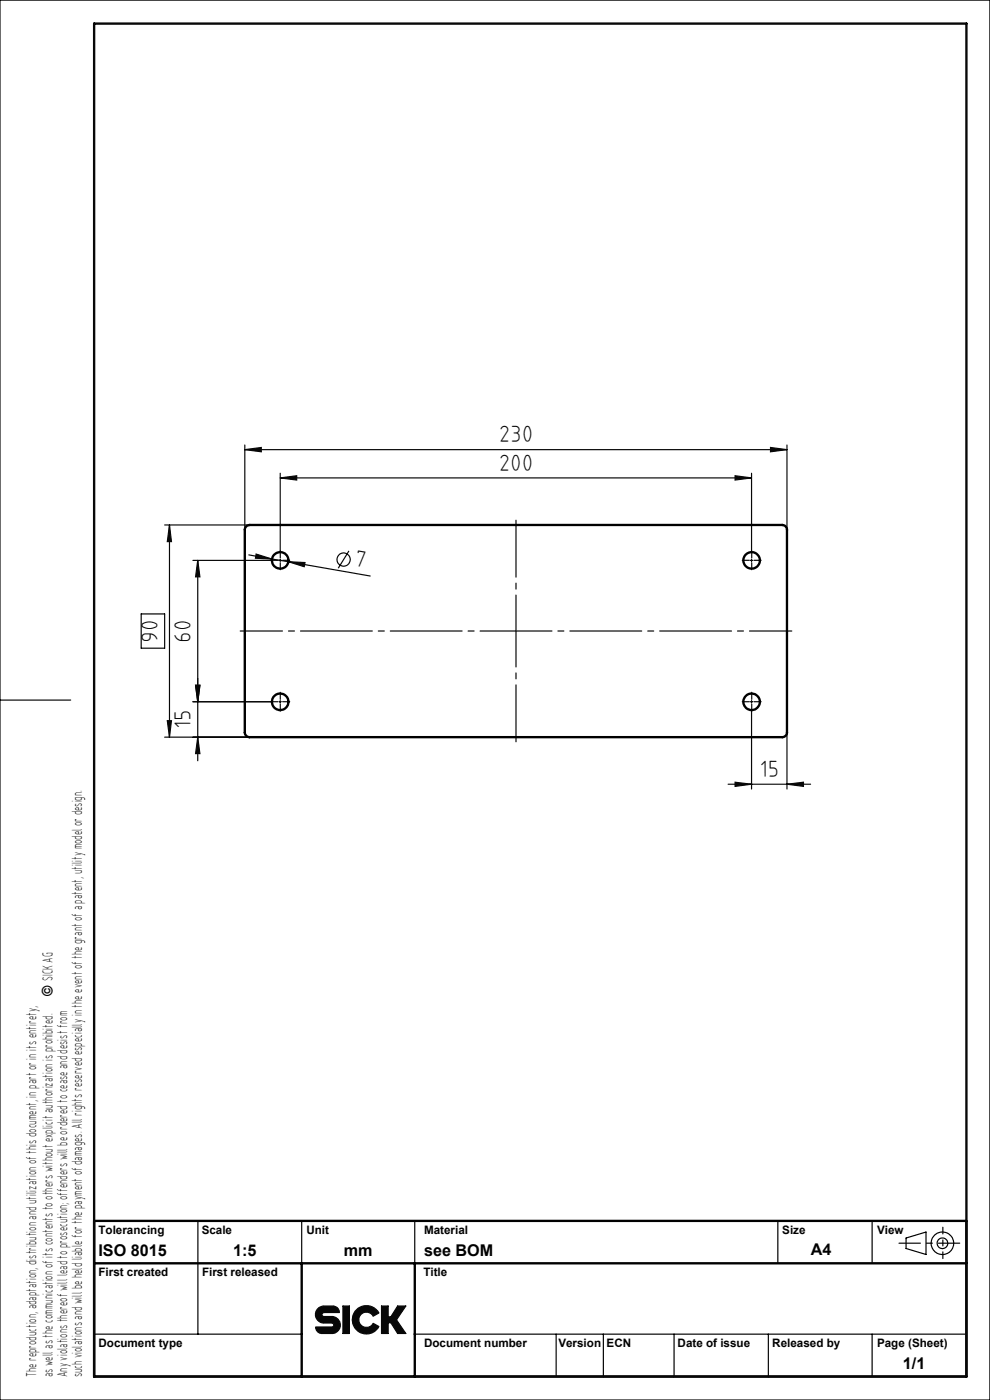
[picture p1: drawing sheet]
<svg xmlns="http://www.w3.org/2000/svg" width="210mm" height="297mm" viewBox="0 0 210 297" stroke-linecap="round" stroke-linejoin="round" font-family="sans-serif">
<g fill="none" stroke="#000" stroke-width=".25">
<path d="M42 259v9M64 259v9.1M88 259v9M165 259v9M185 259v9M42 268.1v14.9M192.2 262.6l4.2-1.2v4.7l-4.2-1.2zM20 283h44M88 283h117M118 283v9M128 283v9M143 283v9"/>
<path d="M163 283v9M185 283v9"/>
<circle cx="199.9" cy="263.7" r="1.13"/>
<circle cx="199.9" cy="263.7" r="2.39"/>
</g>
<path d="M0 0h210v297h-210zM0 148.5h15M67.3 277.7l.5-.4 .7-.2h2.3a1.4 1.4 0 0 1 1.2 1.3l-3.5 .1a.42 .42 0 0 0-.2 .5 .42 .42 0 0 0 .4 .3h1.7a1.8 1.8 0 0 1 1.8 1.8 1.8 1.8 0 0 1-1.8 1.8h-2.2a1.4 1.4 0 0 1-1.2-1.4h3.6a.42 .42 0 0 0 .2-.5 .42 .42 0 0 0-.4-.3h-1.7a1.8 1.8 0 0 1-1.6-1.1 1.8 1.8 0 0 1 .2-1.9zM72.7 277.1h1.4v5.8h-1.4zM75.7 277.8a3 3 0 0 1 4.7 .7l-1.2 .7a1.61 1.61 0 0 0-2.5-.5 1.61 1.61 0 0 0 0 2.5 1.61 1.61 0 0 0 2.5-.5l1.2 .7a3 3 0 0 1-4.5 1 3 3 0 0 1-.2-4.6zM80.9 277.1h1.4v2.3h.6l1.4-2.3h1.8l-2 2.9 2 2.9h-1.8l-1.4-2.3h-.6v2.3h-1.4z" fill="none" stroke="#0a0605" stroke-width=".25"/>
<path d="M200 267v-6.6" fill="none" stroke="#000" stroke-width=".25" stroke-dasharray="15.2 1.3 1.3 1.3" stroke-dashoffset="13.8"/>
<path d="M190.7 263.7h12.9" fill="none" stroke="#000" stroke-width=".25" stroke-dasharray="15.2 1.3 1.3 1.3" stroke-dashoffset="10.7"/>
<path d="M20 259h185v33h-185zM20 268h185M64 268v24M88 268v24" fill="none" stroke="#000" stroke-width=".5"/>
<path d="M20 5h185v287h-185z" fill="none" stroke="#0a0605" stroke-width=".5"/>
<path d="M67.5 277.5l-.4 .6-.2 .5 .1 .9 .3 .6 .5 .4 .7 .2h2.1l.2 .5-.3 .3h-3.5l.2 .8 .5 .4 .4 .2 2.8-.1a1.8 1.8 0 0 0 1.3-2 1.8 1.8 0 0 0-1.8-1.5h-1.8l-.3-.2v-.3l.4-.4h3.3l-.1-.6-.5-.5-.6-.2h-2.3zM72.7 277.1v5.8h1.4v-5.8zM75.6 277.9a2.99 2.99 0 0 0 .4 4.5 2.99 2.99 0 0 0 4.4-1l-1.2-.7-.4 .5a1.62 1.62 0 0 1-2.4-.3 1.62 1.62 0 0 1 .5-2.3 1.62 1.62 0 0 1 2.3 .6l1.2-.7a2.97 2.97 0 0 0-4.8-.6zM80.9 277.1v5.8h1.4v-2.3h.6l1.4 2.3h1.8l-2-2.9 2-2.9h-1.8l-1.4 2.3h-.6v-2.3z" fill-rule="evenodd" fill="#0a0605"/>
<g fill="none" stroke="#0a0605" stroke-width=".25">
<path d="M51.9 95.4l3.5-.5v.9zM51.9 94.4v18M51.9 95.4h115M163.4 94.9l3.5 .5-3.5 .4zM166.9 94.4v18M34.9 111.4h18.1M35.9 111.4v45M35.9 111.4l.5 3.5h-.9zM40.9 118.9h16.5M41.9 118.9v42.5M41.9 118.9l.5 3.5h-.9zM52.8 117.7l4.9 .9"/>
<path d="M54.3 117.5l3.4 1.1-3.5-.2zM57.7 118.6l3.5 .6M59.2 118.9h.5M59.4 101.4l3.5-.5v.9zM59.4 100.4v16.5M59.4 118.6v.5M59.4 101.4h100M61.2 119.2l17.3 3M61.2 119.2l3.5 .1-.2 .9zM74 116.9l-2.2 3.6M155.9 100.9l3.5 .5-3.5 .4zM159.2 118.9h.5"/>
<path d="M159.4 100.4v16.5M159.4 118.6v.5M30 130.2h4.9v7.3h-4.9zM34.9 156.4h18.1M35.5 152.9h.9l-.5 3.5zM40.9 148.9h16.5M41.5 145.4h.9l-.5 3.5zM41.9 156.4l.5 3.5h-.9zM59.2 148.9h.5M59.4 148.6v.6M159.2 148.9h.5M159.4 148.6v.6"/>
<path d="M159.4 150.9v16.5M166.9 155.4v12M154.4 166.4h17.5M155.9 165.9l3.5 .5-3.5 .4zM166.9 166.4l3.5-.5v.9z"/>
<circle cx="72.9" cy="118.7" r="1.4"/>
</g>
<path d="M109.5 157.4v-47" fill="none" stroke="#0a0605" stroke-width=".25" stroke-dasharray="15.2 1.3 1.3 1.3" stroke-dashoffset="3.2"/>
<path d="M51 133.9h117" fill="none" stroke="#0a0605" stroke-width=".25" stroke-dasharray="15.2 1.3 1.3 1.3" stroke-dashoffset="6.3"/>
<g fill="none" stroke="#0a0605" stroke-width=".25" stroke-dasharray="15.2 1.3 1.3 1.3">
<path d="M59 118.9h-1.5M59.5 118.4v-1.5M59.5 119.4v1.5M60 118.9h1.5M159 118.9h-1.5M159.5 118.4v-1.5M159.5 119.4v1.5M160 118.9h1.5M59 148.9h-1.5M59.5 148.4v-1.5M59.5 149.4v1.5M60 148.9h1.5"/>
<path d="M159 148.9h-1.5M159.5 148.4v-1.5M159.5 149.4v1.5M160 148.9h1.5"/>
</g>
<g fill="#0a0605">
<path d="M59.4 101.4l3.5-.5v.9zM155.9 100.9l3.5 .5-3.5 .4z"/>
<path d="M51.9 95.4l3.5-.5v.9zM163.4 94.9l3.5 .5-3.5 .4z"/>
<path d="M41.5 145.4h.9l-.5 3.5zM41.9 118.9l.5 3.5h-.9z"/>
<path d="M35.9 111.4l.5 3.5h-.9zM35.5 152.9h.9l-.5 3.5zM41.5 145.4h.9l-.5 3.5zM41.9 156.4l.5 3.5h-.9z"/>
<path d="M54.3 117.5l-.1 .9 3.5 .2zM61.2 119.2l3.3 1 .2-.9z"/>
<path d="M155.9 165.9l3.5 .5-3.5 .4zM166.9 166.4l3.5-.5v.9z"/>
</g>
<g fill="none" stroke="#000" stroke-width=".5">
<path d="M52.3 111.6l.7-.2h113.2l.5 .3 .2 .6v43.5l-.2 .3-.6 .3-113.5-.1-.5-.3-.2-.5v-43.2z"/>
<circle cx="59.4" cy="118.9" r="1.75"/>
<circle cx="159.4" cy="118.9" r="1.75"/>
<circle cx="59.4" cy="148.9" r="1.75"/>
<circle cx="159.4" cy="148.9" r="1.75"/>
</g>
<g font-size="5" fill="#0a0605">
<text x="105.8" y="93.9">230</text>
<text x="105.8" y="99.9">200</text>
<text x="75" y="120.1" transform="rotate(10 75 120.1)">7</text>
<text x="33.5" y="136.3" transform="rotate(-90 33.5 136.3)">90</text>
<text x="40.5" y="136.3" transform="rotate(-90 40.5 136.3)">60</text>
<text x="40.5" y="154.7" transform="rotate(-90 40.5 154.7)">15</text>
<text x="161.1" y="164.9">15</text>
</g>
<g font-size="3.4">
<text x="20.9" y="266.5">ISO 8015</text>
<text x="49.4" y="266.4">1:5</text>
<text x="72.9" y="266.4">mm</text>
<text x="89.9" y="266.4">see BOM</text>
<text x="172" y="266.3">A4</text>
<text x="191.5" y="290.4">1/1</text>
</g>
<text font-size="3.2" x="11.2" y="211.3" transform="rotate(-90 11.2 211.3)">© SICK AG</text>
<g font-size="3.1">
<text x="7.8" y="292.2" transform="rotate(-90 7.8 292.2)">The reproduction, adaptation, distribution and utilization of this document, in part or in its entirety,</text>
<text x="11.2" y="292.2" transform="rotate(-90 11.2 292.2)">as well as the communication of its contents to others without explicit authorization is prohibited.</text>
<text x="14.3" y="292.2" transform="rotate(-90 14.3 292.2)">Any violations thereof will lead to prosecution; offenders will be ordered to cease and desist from</text>
<text x="17.5" y="292.2" transform="rotate(-90 17.5 292.2)">such violations and will be held liable for the payment of damages. All rights reserved especially in the event of the grant of a patent, utility model or design.</text>
</g>
<g font-size="2.5">
<text x="20.9" y="261.7">Tolerancing</text>
<text x="42.8" y="261.7">Scale</text>
<text x="65" y="261.7">Unit</text>
<text x="89.9" y="261.7">Material</text>
<text x="165.9" y="261.7">Size</text>
<text x="186" y="261.7">View</text>
<text x="20.9" y="270.7">First created</text>
<text x="42.9" y="270.7">First released</text>
<text x="89.8" y="270.7">Title</text>
<text x="20.9" y="285.7">Document type</text>
<text x="89.9" y="285.7">Document number</text>
<text x="118.4" y="285.7">Version</text>
<text x="128.7" y="285.7">ECN</text>
<text x="143.7" y="285.7">Date of issue</text>
<text x="163.8" y="285.7">Released by</text>
<text x="186" y="285.7">Page (Sheet)</text>
</g>
</svg>
